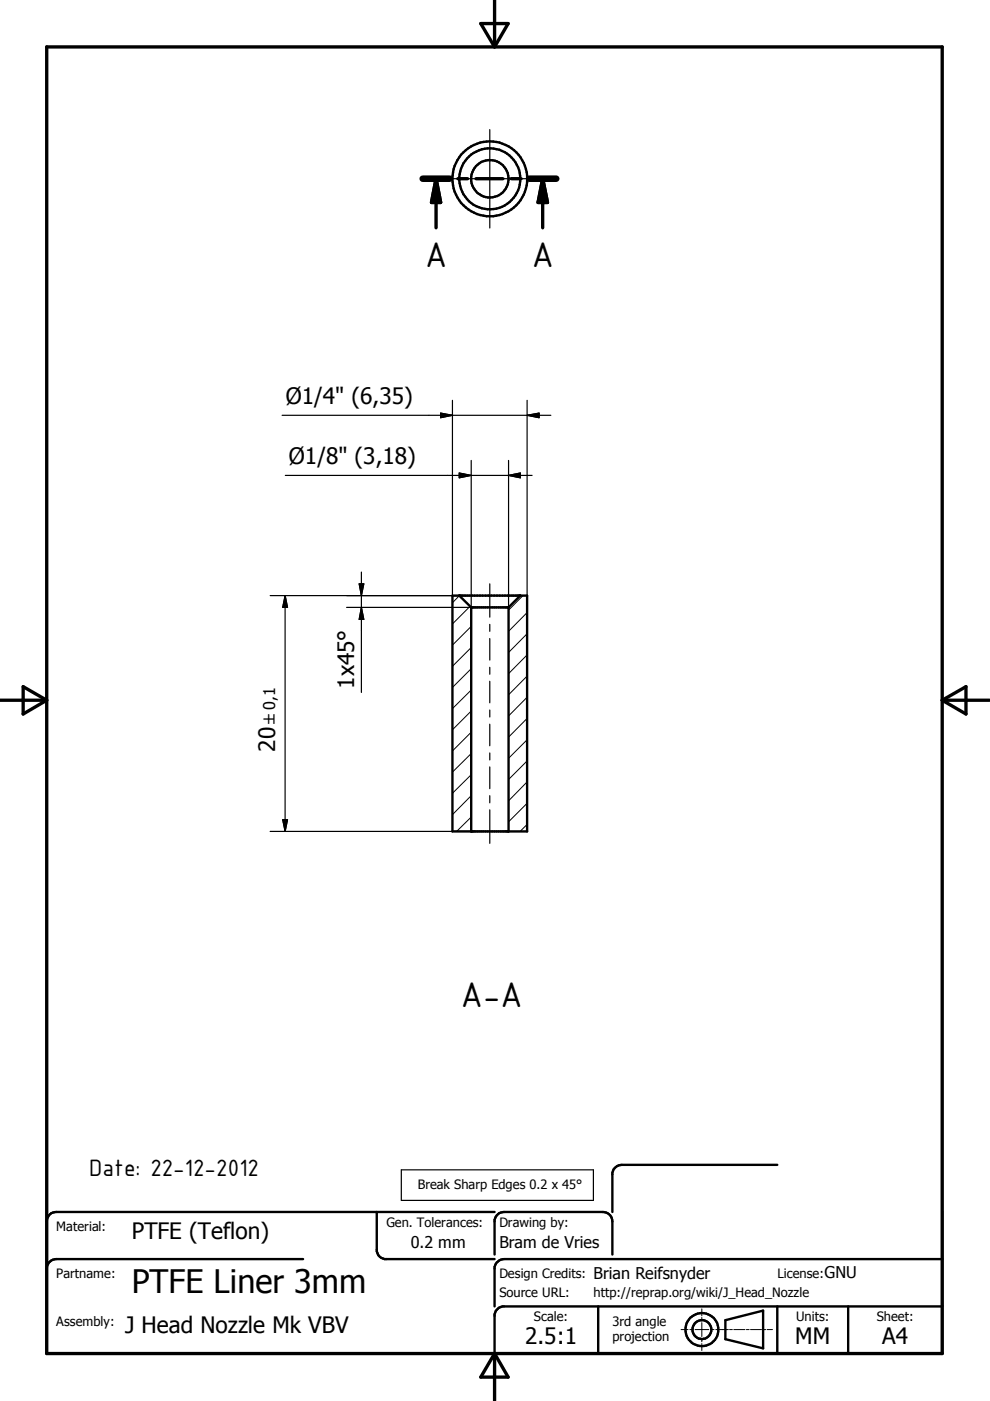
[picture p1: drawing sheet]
<svg xmlns="http://www.w3.org/2000/svg" width="210mm" height="297mm" viewBox="0 0 210 297" stroke-linecap="round" stroke-linejoin="round" font-family="sans-serif">
<g fill="none" stroke="#000" stroke-width=".51">
<path d="M95.9 126.3h15.9v50h-15.9zM97.4 126.3l2.5 2.5M99.9 128.8v47.5M99.9 128.8h7.9M107.8 128.8v47.5M110.3 126.3l-2.5 2.5M79.9 257v8.3a2.03 2.03 0 0 0 1.6 1.7h23.4M104.9 257h-93a2 2 0 0 0-2 2v8M164.8 247h-33l-.9 .2a2.19 2.19 0 0 0-1.1 1.4v8.4M199.8 257v30h-189.9v-18a2 2 0 0 1 2-2h52.4M104.9 266v-7.4a2.07 2.07 0 0 1 1.9-1.6h21a2 2 0 0 1 2 2v7M126.8 277v10"/>
<path d="M153.8 279.9l8-2v8l-8-2zM164.8 277v10M179.8 277v10M199.8 267h-93a2.1 2.1 0 0 0-1.9 1.6v8.4M199.8 277h-93.3l-.9 .5-.5 .5-.2 .6v8.4"/>
<circle cx="103.8" cy="37.9" r="6.5"/>
<circle cx="103.9" cy="37.9" r="4"/>
<circle cx="103.9" cy="37.9" r="7.9"/>
<circle cx="148.8" cy="281.9" r="3.5"/>
<circle cx="148.8" cy="281.9" r="1.99"/>
</g>
<g fill="#000">
<circle cx="99.9" cy="128.8" r=".25"/>
<circle cx="99.9" cy="176.3" r=".25"/>
</g>
<g fill="none" stroke="#000" stroke-width=".71">
<path d="M104.9 0v9.9M9.9 9.9h189.9v277.1h-189.9zM101.9 5h5.8l-2.8 4.9zM89.6 37.9h5.7M92.5 37.9l.9 5h-1.9zM92.5 37.9v10.4M97.1 37.9h2M100.9 37.9h5.7M108.4 37.9h2.1M112.2 37.9h5.7M115.1 37.9l1 5h-2zM115.1 37.9v10.4"/>
<path d="M-.1 148.5h10M4.9 145.6l5 2.9-5 2.9zM199.8 148.5h10M199.8 148.5l5-2.9v5.8zM104.9 287v10M104.9 287l2.8 5h-5.8z"/>
</g>
<g fill="none" stroke="#000" stroke-width=".21">
<path d="M97.4 126.3l-1.5 1.5M99.7 128.6l-3.8 3.7M99.9 137.3l-4 4M99.9 132.8l-4 4M110.9 126.3l-3.1 3.1M111.8 138.9l-4 3.9M111.8 134.4l-4 3.9M111.8 129.9l-4 4M99.9 159.8l-4 3.9M99.9 155.2l-4 4M99.9 150.7l-4 4M99.9 146.3l-4 3.9"/>
<path d="M99.9 141.8l-4 4M111.8 156.8l-4 4M111.8 152.3l-4 4M111.8 147.8l-4 4M111.8 143.3l-4 4M99.9 173.2l-3.1 3.1M99.9 168.7l-4 4M99.9 164.3l-4 3.9M111.8 174.8l-1.5 1.5M111.8 170.3l-4 3.9M111.8 165.8l-4 4M111.8 161.3l-4 4"/>
<path d="M148.8 277.5v1.5M148.8 279.3v.7M144.4 281.9h1.5M146.3 281.9h.7M147.4 281.9h2.9M148.8 280.4v3M148.8 283.8v.7M148.8 284.9v1.4M150.7 281.9h.7M151.8 281.9h2.6M154.7 281.9h.6M155.6 281.9h2.3"/>
<path d="M158.2 281.9h.6M159.1 281.9h2.4M161.8 281.9h.5M162.6 281.9h1.2"/>
</g>
<path d="M89.6 37.9h5.7M112.2 37.9h5.7" fill="none" stroke="#000" stroke-width="1.4"/>
<path d="M92.5 37.9l.9 5h-1.9zM115.1 37.9l1 5h-2zM93.4 87.6l2.5 .5-2.5 .5zM111.8 88.1l2.5-.5v1zM97.4 100.3l2.5 .5-2.5 .5zM107.8 100.8l2.5-.5v1zM60.5 126.3l.5 2.5h-1.1zM76.2 123.8h.9l-.5 2.5zM76.6 128.8l.5 2.5h-.9zM59.9 173.8h1.1l-.5 2.5z" fill="#000"/>
<g fill="none" stroke="#000" stroke-width=".25">
<path d="M93.4 37.9h20.9M103.8 27.5v20.8M59.8 88.1h57M93.4 87.6l2.5 .5-2.5 .5zM95.9 84.9v41.4M99.9 97.6v31.2h-26.4M107.8 97.6v31.2M111.8 88.1l2.5-.5v1zM111.8 84.9v41.4M60.5 100.8h52.3M97.4 100.3l2.5 .5-2.5 .5zM107.8 100.8l2.5-.5v1z"/>
<path d="M57.3 126.3h40.1M60.5 126.3l.5 2.5h-1.1zM60.5 126.3v50M76.2 123.8h.9l-.5 2.5zM76.6 128.8l.5 2.5h-.9zM76.6 121.3v25.5M103.8 123.8v7.1M103.8 132.4v1.5M103.8 135.4v4.6M103.8 141.5v1.5M103.8 144.4v4.6M103.8 150.5v1.5"/>
<path d="M103.8 153.5v4.6M103.8 159.6v1.5M57.3 176.3h42.6M59.9 173.8h1.1l-.5 2.5zM103.8 162.6v4.6M103.8 168.7v1.5M103.8 171.7v7.1M85.1 248h40.7v6.5h-40.7z"/>
</g>
<g font-size="8.1">
<text x="90.1" y="56.7">A</text>
<text x="112.7" y="56.7">A</text>
<text x="97.7" y="213.5">A-A</text>
</g>
<text font-size="6.9" x="27.9" y="274.1">PTFE Liner 3mm</text>
<text font-size="5.4" x="18.9" y="249.3">Date: 22-12-2012</text>
<g font-size="4.8">
<text x="60.6" y="85.6">Ø1/4&quot; (6,35)</text>
<text x="61.3" y="98.3">Ø1/8&quot; (3,18)</text>
<text x="75.1" y="146.1" transform="rotate(-90 75.1 146.1)">1x45°</text>
<text x="58.3" y="159.4" transform="rotate(-90 58.3 159.4)">20</text>
<text x="27.9" y="262.7">PTFE (Teflon)</text>
<text x="26.5" y="282.6">J Head Nozzle Mk VBV</text>
<text x="111.3" y="285">2.5:1</text>
<text x="168.6" y="285">MM</text>
<text x="187" y="285">A4</text>
</g>
<g font-size="3.4">
<text x="87.1" y="264.5">0.2 mm</text>
<text x="105.9" y="264.6">Bram de Vries</text>
<text x="125.9" y="271.1">Brian Reifsnyder</text>
<text x="174.8" y="271">GNU</text>
</g>
<text font-size="3.3" x="58.3" y="153.5" transform="rotate(-90 58.3 153.5)">±0,1</text>
<g font-size="2.7">
<text x="88.6" y="252.1">Break Sharp Edges 0.2 x 45°</text>
<text x="11.9" y="261.1">Material:</text>
<text x="81.9" y="260.1">Gen. Tolerances:</text>
<text x="105.9" y="260.1">Drawing by:</text>
<text x="11.9" y="271">Partname:</text>
<text x="105.9" y="275">Source URL:</text>
<text x="105.9" y="271.1">Design Credits:</text>
<text x="125.9" y="275.1">http://reprap.org/wiki/J_Head_Nozzle</text>
<text x="164.8" y="271">License:</text>
<text x="11.9" y="281.1">Assembly:</text>
<text x="113.2" y="280.1">Scale:</text>
<text x="129.8" y="281.1">3rd angle</text>
<text x="168.8" y="280">Units:</text>
<text x="185.9" y="280.1">Sheet:</text>
<text x="129.8" y="284.4">projection</text>
</g>
</svg>
